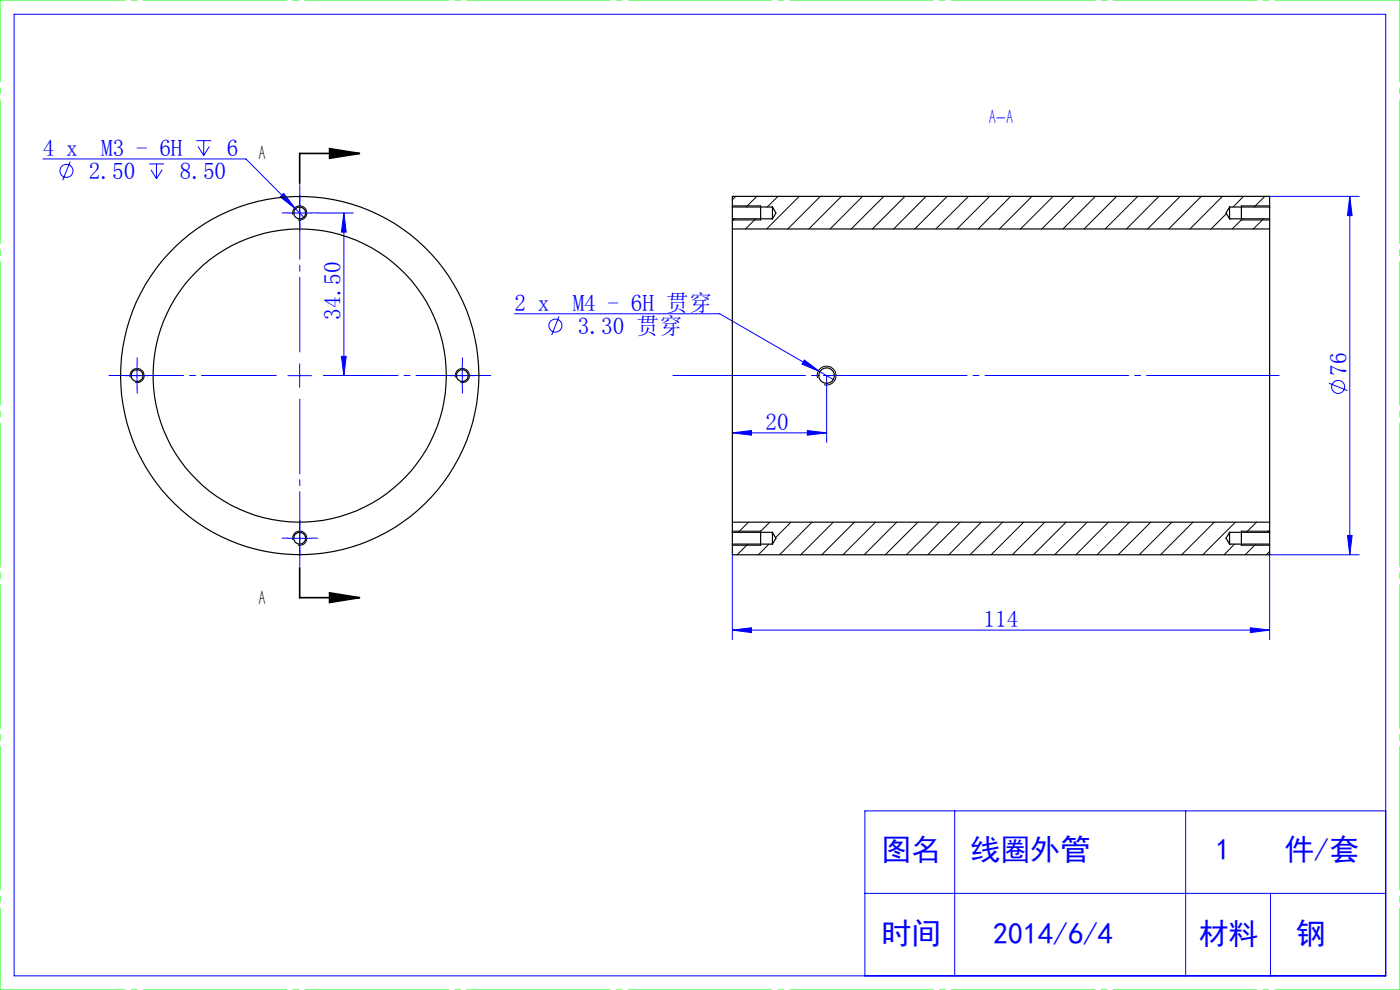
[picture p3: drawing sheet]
<svg xmlns="http://www.w3.org/2000/svg" width="297mm" height="210mm" viewBox="0 0 297 210" stroke-linecap="round" stroke-linejoin="round" font-family="sans-serif">
<g fill="none" stroke="#00f" stroke-width=".21">
<path d="M3 3h291v204h-291zM9.1 33.7h43.1l10.5 10.6M14.9 34.3l-1.6 3.9M31.6 34.8h3.2M32 36l1.2 1.9M33.2 34.8v3.1M34.4 36l-1.2 1.9M41.6 29.8h3.2M42 31.1l1.2 1.9M43.2 29.8v3.2M44.4 31.1l-1.2 1.9M60.2 41l2.5 3.3-3.3-2.5z"/>
<path d="M61.1 45.2h5M62.7 44.3l1.8 1.8M63.6 42.7v5M67.3 45.2h7.6M73 45.2v34.5M73 45.2l.4 4h-1zM269.3 41.7h19.1M286.3 41.7v76M286.3 41.7l.5 4h-.9zM26.6 79.7h5M29.1 77.2v5M61.1 79.7h5"/>
<path d="M63.6 77.2v5M72.4 75.6h1l-.4 4.1zM95.6 79.7h5M98.1 77.2v5M109.1 66.6h43.6l24.1 13.9M118.6 67.1l-1.5 3.9M170.6 76.4l3.3 2.4-3.8-1.6zM175.4 79.7v14.1M155.4 91.8l4-.5v1zM155.4 91.8h20M171.3 91.3l4.1 .5-4.1 .5zM281.9 81.3l4 1.6"/>
<path d="M61.1 114.2h5M63.6 111.7v5M155.4 117.7v18M285.9 113.6h.9l-.5 4.1zM288.4 117.7h-19.1v18M155.4 133.7l4-.5v1zM155.4 133.7h113.9M265.3 133.2l4 .5-4 .5zM202.5 172v35M251.5 172v35M294 172h-110.5v35M183.5 189.5h110.5"/>
<path d="M269.5 189.5v17.5"/>
<circle cx="14.1" cy="36.2" r="1.39"/>
<circle cx="117.8" cy="69.1" r="1.37"/>
<circle cx="283.9" cy="82.1" r="1.38"/>
</g>
<path d="M69.9 31.5l6.4 1.1-6.4 1zM76.3 32.6h-12.7v6.3M63.6 120.4v6.4h12.7M69.9 125.8l6.4 1-6.4 1z" fill="none" stroke="#000" stroke-width=".35"/>
<g fill="none" stroke="#000" stroke-width=".21">
<path d="M62.1 45.6a1.51 1.51 0 0 1 1.3-1.9 1.51 1.51 0 0 1 1.7 1.6 1.51 1.51 0 0 1-1.9 1.3M155.4 46.7h6M155.4 43.7h6M263.3 46.7h6M263.3 43.7h6M27.6 80.1a1.51 1.51 0 0 1 1.3-1.9 1.51 1.51 0 0 1 1.7 1.6 1.51 1.51 0 0 1-1.9 1.3M96.6 80.1a1.51 1.51 0 0 1 1.3-1.9 1.51 1.51 0 0 1 1.7 1.6 1.51 1.51 0 0 1-1.9 1.3M173.4 80.2a2 2 0 0 1 1.8-2.5 2 2 0 0 1 2.2 2.1 2 2 0 0 1-2.6 1.8M62.1 114.6a1.51 1.51 0 0 1 1.3-1.9 1.51 1.51 0 0 1 1.7 1.6 1.51 1.51 0 0 1-1.9 1.3M155.4 115.7h6M155.4 112.7h6M263.3 115.7h6"/>
<path d="M263.3 112.7h6"/>
</g>
<path d="M271.4 79.7h-128.7" fill="none" stroke="#00f" stroke-width=".21" stroke-dasharray="30.5 1.3 1.3 1.3" stroke-dashoffset="2.4"/>
<path d="M0 0h297M0 210h297" fill="none" stroke="#0f0" stroke-width=".21" stroke-dasharray="30.5 1.3 1.3 1.3" stroke-dashoffset="3.9"/>
<path d="M0 210v-210M297 210v-210" fill="none" stroke="#0f0" stroke-width=".21" stroke-dasharray="30.5 1.3 1.3 1.3" stroke-dashoffset="13.1"/>
<path d="M58.6 79.7h-35.5M63.6 74.7v-35.5M68.6 79.7h35.5M63.6 84.7v35.5" fill="none" stroke="#00f" stroke-width=".21" stroke-dasharray="30.5 1.3 1.3 1.3" stroke-dashoffset="14.6"/>
<g fill="none" stroke="#00f" stroke-width=".21" stroke-dasharray="30.5 1.3 1.3 1.3">
<path d="M61.1 45.2h-1.2M63.6 42.7v-1.3M63.6 47.7v1.2M66.1 45.2h1.2M26.6 79.7h-1.2M29.1 77.2v-1.3M31.6 79.7h1.2M95.6 79.7h-1.2M98.1 77.2v-1.3M100.6 79.7h1.2M29.1 82.2v1.2M98.1 82.2v1.2"/>
<path d="M61.1 114.2h-1.2M63.6 111.7v-1.3M63.6 116.7v1.2M66.1 114.2h1.2"/>
</g>
<path d="M161.4 43.7v3M263.3 43.7v3M161.4 112.7v3M263.3 112.7v3" fill="none" stroke="#000" stroke-width=".25"/>
<path d="M69.9 31.5l6.4 1.1-6.4 1zM69.9 125.8l6.4 1-6.4 1z" fill="#000"/>
<g fill="#00f">
<path d="M60.2 41l-.8 .8 3.3 2.5zM170.6 76.4l-.5 .8 3.8 1.6zM155.4 91.8l4-.5v1zM171.3 91.3l4.1 .5-4.1 .5z"/>
<path d="M265.3 133.2l4 .5-4 .5zM155.4 133.7l4-.5v1z"/>
<path d="M72.4 75.6h1l-.4 4.1zM73 45.2l.4 4h-1zM285.9 113.6h.9l-.5 4.1zM286.3 41.7l.5 4h-.9z"/>
</g>
<g fill="none" stroke="#000" stroke-width=".25">
<path d="M155.4 48.6v62.2M155.4 43.9v2.5M155.4 46.4h8.5M155.4 43.9v-2.2h113.9v2.2M155.4 48.6h113.9M155.4 46.4v2.2M155.4 43.9h8.5M163.9 43.9v2.5M163.9 43.9l.7 1.3-.7 1.2M260.8 43.9v2.5M260.8 46.4h8.5M260.8 43.9h8.5"/>
<path d="M260.8 43.9l-.7 1.3 .7 1.2M269.3 48.6v62.2M269.3 43.9v2.5M269.3 46.4v2.2M155.4 112.9v2.5M155.4 115.4v2.3h113.9v-2.3M155.4 110.8v2.1M155.4 110.8h113.9M155.4 115.4h8.5M155.4 112.9h8.5M163.9 112.9v2.5M163.9 112.9l.7 1.3-.7 1.2"/>
<path d="M260.8 112.9v2.5M260.8 115.4h8.5M260.8 112.9h8.5M260.8 112.9l-.7 1.3 .7 1.2M269.3 112.9v2.5M269.3 110.8v2.1"/>
<circle cx="63.6" cy="45.2" r="1.24"/>
<circle cx="29.1" cy="79.7" r="1.24"/>
<circle cx="63.6" cy="79.7" r="31.1"/>
<circle cx="63.6" cy="79.7" r="38"/>
<circle cx="98.1" cy="79.7" r="1.24"/>
<circle cx="175.4" cy="79.7" r="1.65"/>
<circle cx="63.6" cy="114.2" r="1.24"/>
</g>
<g fill="none" stroke="#000" stroke-width=".21">
<path d="M155.8 46.4l-.4 .5M156.1 41.7l-.7 .7M160.3 46.4l-2.1 2.2M160.5 41.7l-2.2 2.2M165 41.7l-2.2 2.2M169.5 41.7l-6.9 6.9M174 41.7l-6.9 6.9M178.5 41.7l-6.9 6.9M183 41.7l-6.9 6.9M187.5 41.7l-6.9 6.9M192 41.7l-6.9 6.9M196.5 41.7l-6.9 6.9"/>
<path d="M200.9 41.7l-6.8 6.9M205.5 41.7l-7 6.9M209.9 41.7l-6.9 6.9M214.4 41.7l-6.9 6.9M218.9 41.7l-6.9 6.9M223.4 41.7l-6.9 6.9M227.9 41.7l-6.9 6.9M232.4 41.7l-6.9 6.9M236.9 41.7l-6.9 6.9M241.4 41.7l-6.9 6.9M245.9 41.7l-6.9 6.9M250.4 41.7l-6.9 6.9"/>
<path d="M254.8 41.7l-6.9 6.9M259.3 41.7l-6.9 6.9M260.2 45.3l-3.3 3.3M263.6 46.4l-2.2 2.2M263.8 41.7l-2.2 2.2M268 46.4l-2.1 2.2M268.3 41.7l-2.2 2.2M158.6 115.4l-2.2 2.3M158.8 110.8l-2.2 2.1M163.1 115.4l-2.2 2.3M163.3 110.8l-2.2 2.1M167.8 110.8l-3.3 3.2"/>
<path d="M172.3 110.8l-6.9 6.9M176.8 110.8l-6.9 6.9M181.3 110.8l-7 6.9M185.7 110.8l-6.9 6.9M190.2 110.8l-6.9 6.9M194.7 110.8l-6.9 6.9M199.2 110.8l-6.9 6.9M203.7 110.8l-6.9 6.9M208.2 110.8l-6.9 6.9M212.7 110.8l-6.9 6.9M217.2 110.8l-6.9 6.9M221.7 110.8l-6.9 6.9"/>
<path d="M226.2 110.8l-6.9 6.9M230.6 110.8l-6.9 6.9M235.1 110.8l-6.9 6.9M239.6 110.8l-6.9 6.9M244.1 110.8l-6.9 6.9M248.6 110.8l-6.9 6.9M253.1 110.8l-6.9 6.9M257.6 110.8l-6.9 6.9M261.9 115.4l-2.2 2.3M262.1 110.8l-6.9 6.9M266.4 115.4l-2.2 2.3M266.6 110.8l-2.2 2.1"/>
<path d="M269.3 112.5l-.4 .4M269.3 117l-.7 .7"/>
</g>
<g font-size="6.3" fill="#00f">
<text x="187" y="182.5">图名</text>
<text x="205.9" y="182.5">线圈外管</text>
<text x="257.8" y="182.5">1</text>
<text x="272.5" y="182.5">件/套</text>
<text x="187" y="200.3">时间</text>
<text x="210.7" y="200.3">2014/6/4</text>
<text x="254.3" y="200.3">材料</text>
<text x="274.9" y="200.3">钢</text>
</g>
<g font-size="4.9" fill="#00f">
<text x="9.1" y="33.1">4 x</text>
<text x="21.5" y="33.1">M3 - 6H</text>
<text x="48.1" y="33.1">6</text>
<text x="18.9" y="38">2.50</text>
<text x="38.1" y="38">8.50</text>
<text x="109.1" y="65.9">2 x</text>
<text x="121.5" y="65.9">M4 - 6H 贯穿</text>
<text x="72.3" y="67.8" transform="rotate(-90 72.3 67.8)">34.50</text>
<text x="122.6" y="70.8">3.30 贯穿</text>
<text x="285.7" y="79.8" transform="rotate(-90 285.7 79.8)">76</text>
<text x="162.4" y="91.1">20</text>
<text x="208.7" y="133">114</text>
</g>
<text font-size="4.4" fill="#00f" x="209.8" y="26.3">A-A</text>
<g font-size="4.4">
<text x="54.8" y="34">A</text>
<text x="54.8" y="128.2">A</text>
</g>
</svg>
